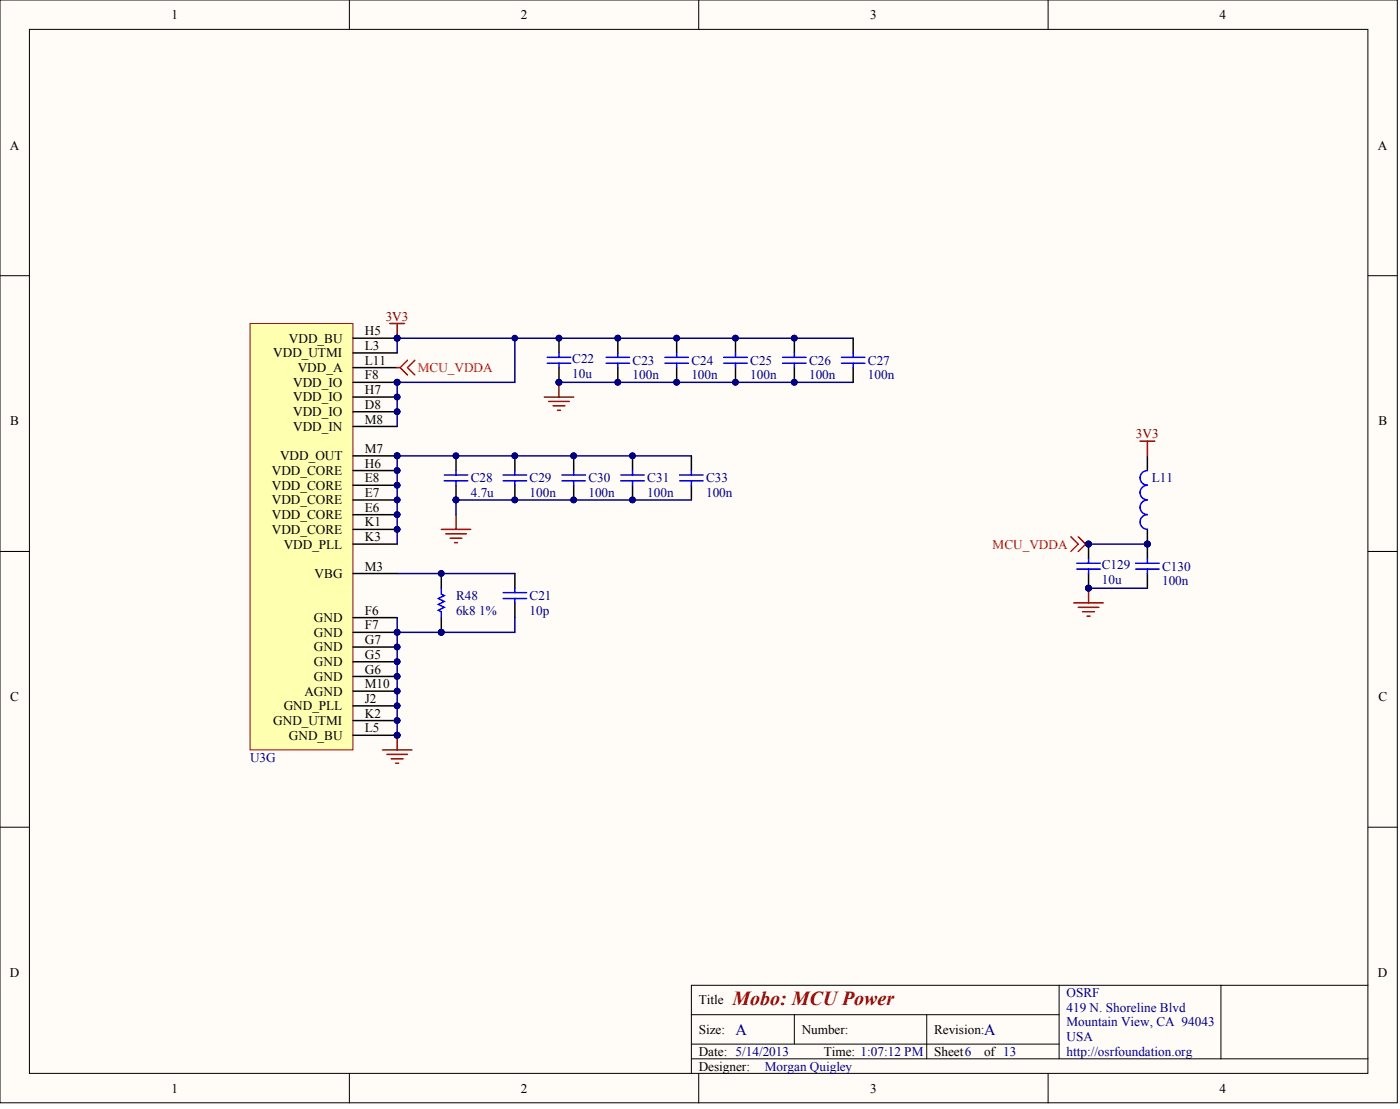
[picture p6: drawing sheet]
<svg xmlns="http://www.w3.org/2000/svg" width="401mm" height="318mm" viewBox="0 0 401 318" stroke-linecap="round" stroke-linejoin="round" font-family="sans-serif">
<g fill="#fffcf8" stroke="#000" stroke-width=".29">
<path d="M0 0h400.7v316.1h-400.7z"/>
<path d="M8.4 8.4h383.9v299.2h-383.9z"/>
</g>
<g fill="none" stroke="#000" stroke-width=".29">
<path d="M100.2 0v8.4M200.4 0v8.4M300.5 0v8.4M0 79h8.4M392.3 79h8.4M0 158.1h8.4M392.3 158.1h8.4M0 237.1h8.4M392.3 237.1h8.4M198.3 290.8h105.4M198.3 299.3h105.4M227.8 290.8v8.5"/>
<path d="M265.7 290.8v12.7M303.7 282.4v21.1M350.1 282.4h-151.8v25.3M392.3 282.4h-42.2v21.1M100.2 307.7v8.4M198.3 303.5h194M200.4 307.7v8.4M300.5 307.7v8.4"/>
</g>
<path d="M71.7 92.7h29.5v122.2h-29.5z" fill="#ffffb0" stroke="#800000" stroke-width=".29"/>
<g fill="none" stroke="#000" stroke-width=".42">
<path d="M101.2 96.9h12.7M160.3 96.9v4.3M177.2 96.9v4.3M194 96.9v4.3M210.9 96.9v4.3M227.8 96.9v4.3M244.7 96.9v4.3M101.2 118h12.7M101.2 101.2h12.7M101.2 113.8h12.7M101.2 105.4h12.7M101.2 109.6h12.7"/>
<path d="M160.3 105.4v4.2M177.2 105.4v4.2M194 105.4v4.2M210.9 105.4v4.2M227.8 105.4v4.2M244.7 105.4v4.2M101.2 139.1h12.7M101.2 130.7h12.7M101.2 134.9h12.7M101.2 122.2h12.7M130.8 130.7v4.2M130.8 139.1v4.2"/>
<path d="M147.6 130.7v4.2M147.6 139.1v4.2M164.5 130.7v4.2M164.5 139.1v4.2M181.4 130.7v4.2M181.4 139.1v4.2M198.3 130.7v4.2M198.3 139.1v4.2M329 130.7v4.2M101.2 151.7h12.7M101.2 143.3h12.7M101.2 147.5h12.7"/>
<path d="M101.2 155.9h12.7M312.1 155.9v4.3M329 151.7v8.5M101.2 164.4h12.7M101.2 177h12.7M126.5 164.4v4.2M126.5 177v4.2M147.6 164.4v4.2M147.6 172.8v4.2M312.1 164.4v4.2M329 164.4v4.2M101.2 198.1h12.7"/>
<path d="M101.2 189.7h12.7M101.2 185.5h12.7M101.2 193.9h12.7M101.2 181.2h12.7M101.2 210.7h12.7M101.2 202.3h12.7M101.2 206.5h12.7"/>
</g>
<g fill="#000080" stroke="#000080" stroke-width=".29">
<circle cx="113.9" cy="118" r=".82"/>
<circle cx="113.9" cy="151.7" r=".82"/>
<circle cx="113.9" cy="210.7" r=".82"/>
<circle cx="113.9" cy="202.3" r=".82"/>
<circle cx="113.9" cy="139.1" r=".82"/>
<circle cx="113.9" cy="143.3" r=".82"/>
<circle cx="113.9" cy="147.5" r=".82"/>
<circle cx="113.9" cy="130.6" r=".82"/>
<circle cx="113.9" cy="198.1" r=".82"/>
<circle cx="113.9" cy="113.8" r=".82"/>
<circle cx="113.9" cy="134.9" r=".82"/>
<circle cx="113.9" cy="96.9" r=".82"/>
<circle cx="113.9" cy="206.5" r=".82"/>
<circle cx="113.9" cy="189.6" r=".82"/>
<circle cx="113.9" cy="185.4" r=".82"/>
<circle cx="113.9" cy="193.9" r=".82"/>
<circle cx="113.9" cy="181.2" r=".82"/>
<circle cx="113.9" cy="109.6" r=".82"/>
<circle cx="126.5" cy="181.2" r=".82"/>
<circle cx="126.5" cy="164.4" r=".82"/>
<circle cx="160.3" cy="109.6" r=".82"/>
<circle cx="160.3" cy="96.9" r=".82"/>
<circle cx="130.7" cy="143.3" r=".82"/>
<circle cx="130.7" cy="130.6" r=".82"/>
<circle cx="177.1" cy="109.6" r=".82"/>
<circle cx="177.1" cy="96.9" r=".82"/>
<circle cx="194" cy="109.6" r=".82"/>
<circle cx="194" cy="96.9" r=".82"/>
<circle cx="210.9" cy="109.6" r=".82"/>
<circle cx="210.9" cy="96.9" r=".82"/>
<circle cx="147.6" cy="143.3" r=".82"/>
<circle cx="147.6" cy="130.6" r=".82"/>
<circle cx="164.5" cy="143.3" r=".82"/>
<circle cx="164.5" cy="130.6" r=".82"/>
<circle cx="181.4" cy="143.3" r=".82"/>
<circle cx="181.4" cy="130.6" r=".82"/>
<circle cx="227.8" cy="109.6" r=".82"/>
<circle cx="227.8" cy="96.9" r=".82"/>
<circle cx="147.6" cy="96.9" r=".82"/>
<circle cx="312.1" cy="168.6" r=".82"/>
<circle cx="312.1" cy="155.9" r=".82"/>
<circle cx="329" cy="155.9" r=".82"/>
</g>
<path d="M147.6 96.9v12.7h-33.7v12.6M244.7 96.9h-130.8v4.3M160.3 109.6h84.4M198.3 130.7h-84.4v25.2M198.3 143.3h-67.5v4.2M312.1 155.9h16.9M113.9 177v33.7M113.9 164.4h33.7M147.6 177v4.2h-33.7M312.1 168.6h16.9" fill="none" stroke="#000080" stroke-width=".42"/>
<g fill="none" stroke="#800000" stroke-width=".42">
<path d="M111.8 92.7h4.2M113.9 92.7v4.2M156.1 113.8h8.4M157.3 115.1h5.9M158.6 116.3h3.4M159.9 117.6h.8M160.3 109.6v4.2M326.9 126.4h4.2M329 126.4v4.3M126.5 151.7h8.5M127.8 153h5.9M129.1 154.3h3.4"/>
<path d="M130.3 155.5h.9M130.8 147.5v4.2M307.9 172.8h8.5M309.2 174.1h5.9M310.5 175.3h3.3M311.7 176.6h.9M312.1 168.6v4.2M109.7 215h8.4M110.9 216.2h5.9M112.2 217.5h3.4M113.5 218.8h.8M113.9 210.7v4.3"/>
</g>
<g fill="none" stroke="#00f" stroke-width=".42">
<path d="M156.9 102.4h6.8M156.9 104.1h6.8M160.3 101.2v1.2M160.3 104.1v1.3M173.8 102.4h6.7M173.8 104.1h6.7M177.2 101.2v1.2M177.2 104.1v1.3M190.7 102.4h6.7M190.7 104.1h6.7M194 101.2v1.2M194 104.1v1.3"/>
<path d="M207.5 102.4h6.8M207.5 104.1h6.8M210.9 101.2v1.2M210.9 104.1v1.3M224.4 102.4h6.8M224.4 104.1h6.8M227.8 101.2v1.2M227.8 104.1v1.3M241.3 102.4h6.7M241.3 104.1h6.7M244.7 101.2v1.2M244.7 104.1v1.3"/>
<path d="M127.4 136.1h6.7M127.4 137.8h6.7M130.8 134.9v1.2M130.8 137.8v1.3M144.3 136.1h6.7M144.3 137.8h6.7M147.6 134.9v1.2M147.6 137.8v1.3M161.1 136.1h6.8M161.1 137.8h6.8M164.5 134.9v1.2M164.5 137.8v1.3"/>
<path d="M178 136.1h6.8M178 137.8h6.8M181.4 134.9v1.2M181.4 137.8v1.3M194.9 136.1h6.7M194.9 137.8h6.7M198.3 134.9v1.2M198.3 137.8v1.3M329 134.9a2.11 2.11 0 0 0-2.1 2.1 2.11 2.11 0 0 0 2.1 2.1 2.09 2.09 0 0 0-2.1 2.1 2.09 2.09 0 0 0 2.1 2.1M329 147.5a2.09 2.09 0 0 0-2.1 2.1 2.09 2.09 0 0 0 2.1 2.1M329 143.3a2.09 2.09 0 0 0-2.1 2.1 2.09 2.09 0 0 0 2.1 2.1M126.5 168.6v1.7l.9 .4-1.7 .8 1.7 .9-1.7 .8 1.7 .9-1.7 .8 .8 .4v1.7"/>
<path d="M144.3 171.5h6.7M144.3 169.9h6.7M147.6 168.6v1.3M147.6 171.5v1.3M308.8 161.4h6.7M308.8 163.1h6.7M312.1 160.2v1.2M312.1 163.1v1.3M325.6 161.4h6.8M325.6 163.1h6.8M329 160.2v1.2M329 163.1v1.3"/>
</g>
<path d="M113.9 105.4h.8M114.7 105.4l2.1 2.1M116.8 103.3l-2.1 2.1M119 103.3l-2.2 2.1 2.2 2.1M307.1 153.8l2.1 2.1-2.1 2.2M309.2 153.8l2.1 2.1M311.3 155.9l-2.1 2.2M311.3 155.9h.8" fill="none" stroke="#f00" stroke-width=".42"/>
<text font-size="5.7" fill="#800000" x="210.1" y="287.9">Mobo: MCU Power</text>
<g font-size="4.6" fill="#000080">
<text x="210.9" y="296.6">A</text>
<text x="282.2" y="296.6">A</text>
</g>
<g font-size="3.8">
<text x="49.1" y="5.5">1</text>
<text x="149.3" y="5.5">2</text>
<text x="249.5" y="5.5">3</text>
<text x="349.7" y="5.5">4</text>
<text x="2.8" y="42.9">A</text>
<text x="395.1" y="42.9">A</text>
<text x="82.8" y="98.2">VDD_BU</text>
<text x="104.6" y="100.3">L3</text>
<text x="104.6" y="96.1">H5</text>
<text x="78.4" y="102.4">VDD_UTMI</text>
<text x="85.4" y="106.6">VDD_A</text>
<text x="104.6" y="104.5">L11</text>
<text x="84.1" y="110.8">VDD_IO</text>
<text x="104.6" y="113">H7</text>
<text x="104.6" y="108.7">F8</text>
<text x="84.1" y="119.3">VDD_IO</text>
<text x="84.1" y="115.1">VDD_IO</text>
<text x="104.6" y="117.2">D8</text>
<text x="3" y="121.9">B</text>
<text x="84.1" y="123.5">VDD_IN</text>
<text x="104.6" y="121.4">M8</text>
<text x="395.2" y="121.9">B</text>
<text x="80.3" y="131.9">VDD_OUT</text>
<text x="104.6" y="129.8">M7</text>
<text x="78" y="136.1">VDD_CORE</text>
<text x="104.6" y="134">H6</text>
<text x="78" y="140.4">VDD_CORE</text>
<text x="104.6" y="138.2">E8</text>
<text x="104.6" y="142.5">E7</text>
<text x="78" y="144.6">VDD_CORE</text>
<text x="78" y="148.8">VDD_CORE</text>
<text x="104.6" y="146.7">E6</text>
<text x="78" y="153">VDD_CORE</text>
<text x="104.6" y="150.9">K1</text>
<text x="104.6" y="155.1">K3</text>
<text x="81.4" y="157.2">VDD_PLL</text>
<text x="90.2" y="165.6">VBG</text>
<text x="104.6" y="163.5">M3</text>
<text x="90" y="178.3">GND</text>
<text x="104.6" y="176.2">F6</text>
<text x="90" y="182.5">GND</text>
<text x="104.6" y="184.6">G7</text>
<text x="104.6" y="180.4">F7</text>
<text x="90" y="190.9">GND</text>
<text x="90" y="186.7">GND</text>
<text x="104.6" y="188.8">G5</text>
<text x="90" y="195.1">GND</text>
<text x="104.6" y="197.3">M10</text>
<text x="104.6" y="193">G6</text>
<text x="3" y="201">C</text>
<text x="81.4" y="203.6">GND_PLL</text>
<text x="87.3" y="199.4">AGND</text>
<text x="104.6" y="201.5">J2</text>
<text x="395.2" y="201">C</text>
<text x="78.4" y="207.8">GND_UTMI</text>
<text x="104.6" y="209.9">L5</text>
<text x="104.6" y="205.7">K2</text>
<text x="82.8" y="212">GND_BU</text>
<text x="2.8" y="280">D</text>
<text x="395.1" y="280">D</text>
<text x="200.4" y="287.9">Title</text>
<text x="200.4" y="296.3">Size:</text>
<text x="229.9" y="296.3">Number:</text>
<text x="267.9" y="296.3">Revision:</text>
<text x="200.4" y="302.6">Date: 5/14/2013</text>
<text x="236.2" y="302.6">Time: 1:07:12 PM</text>
<text x="267.9" y="302.6">Sheet6</text>
<text x="282.2" y="302.6">of 13</text>
<text x="200.4" y="306.8">Designer:</text>
<text x="49.1" y="313.2">1</text>
<text x="149.3" y="313.2">2</text>
<text x="249.5" y="313.2">3</text>
<text x="349.7" y="313.2">4</text>
</g>
<g font-size="3.8" fill="#800000">
<text x="110.6" y="91.9">3V3</text>
<text x="325.7" y="125.6">3V3</text>
</g>
<g font-size="3.8" fill="#f00">
<text x="119.8" y="106.6">MCU_VDDA</text>
<text x="284.6" y="157.2">MCU_VDDA</text>
</g>
<g font-size="3.8" fill="#000080">
<text x="164.1" y="104.1">C22</text>
<text x="181.4" y="104.5">C23</text>
<text x="198.3" y="104.5">C24</text>
<text x="215.1" y="104.5">C25</text>
<text x="232" y="104.5">C26</text>
<text x="248.9" y="104.5">C27</text>
<text x="164.1" y="108.3">10u</text>
<text x="181.4" y="108.7">100n</text>
<text x="198.3" y="108.7">100n</text>
<text x="215.1" y="108.7">100n</text>
<text x="232" y="108.7">100n</text>
<text x="248.9" y="108.7">100n</text>
<text x="135" y="142.5">4.7u</text>
<text x="135" y="138.2">C28</text>
<text x="151.9" y="142.5">100n</text>
<text x="151.9" y="138.2">C29</text>
<text x="168.7" y="142.5">100n</text>
<text x="168.7" y="138.2">C30</text>
<text x="185.6" y="142.5">100n</text>
<text x="185.6" y="138.2">C31</text>
<text x="202.5" y="142.5">100n</text>
<text x="202.5" y="138.2">C33</text>
<text x="330.3" y="138.2">L11</text>
<text x="315.9" y="167.3">10u</text>
<text x="315.9" y="163.1">C129</text>
<text x="333.2" y="167.7">100n</text>
<text x="333.2" y="163.5">C130</text>
<text x="130.8" y="172">R48</text>
<text x="151.9" y="172">C21</text>
<text x="130.8" y="176.2">6k8 1%</text>
<text x="151.9" y="176.2">10p</text>
<text x="71.7" y="218.3">U3G</text>
<text x="305.8" y="285.8">OSRF</text>
<text x="305.8" y="290">419 N. Shoreline Blvd</text>
<text x="305.8" y="294.2">Mountain View, CA 94043</text>
<text x="305.8" y="298.4">USA</text>
<text x="305.8" y="302.6">http://osrfoundation.org</text>
<text x="219.3" y="306.8">Morgan Quigley</text>
</g>
</svg>
